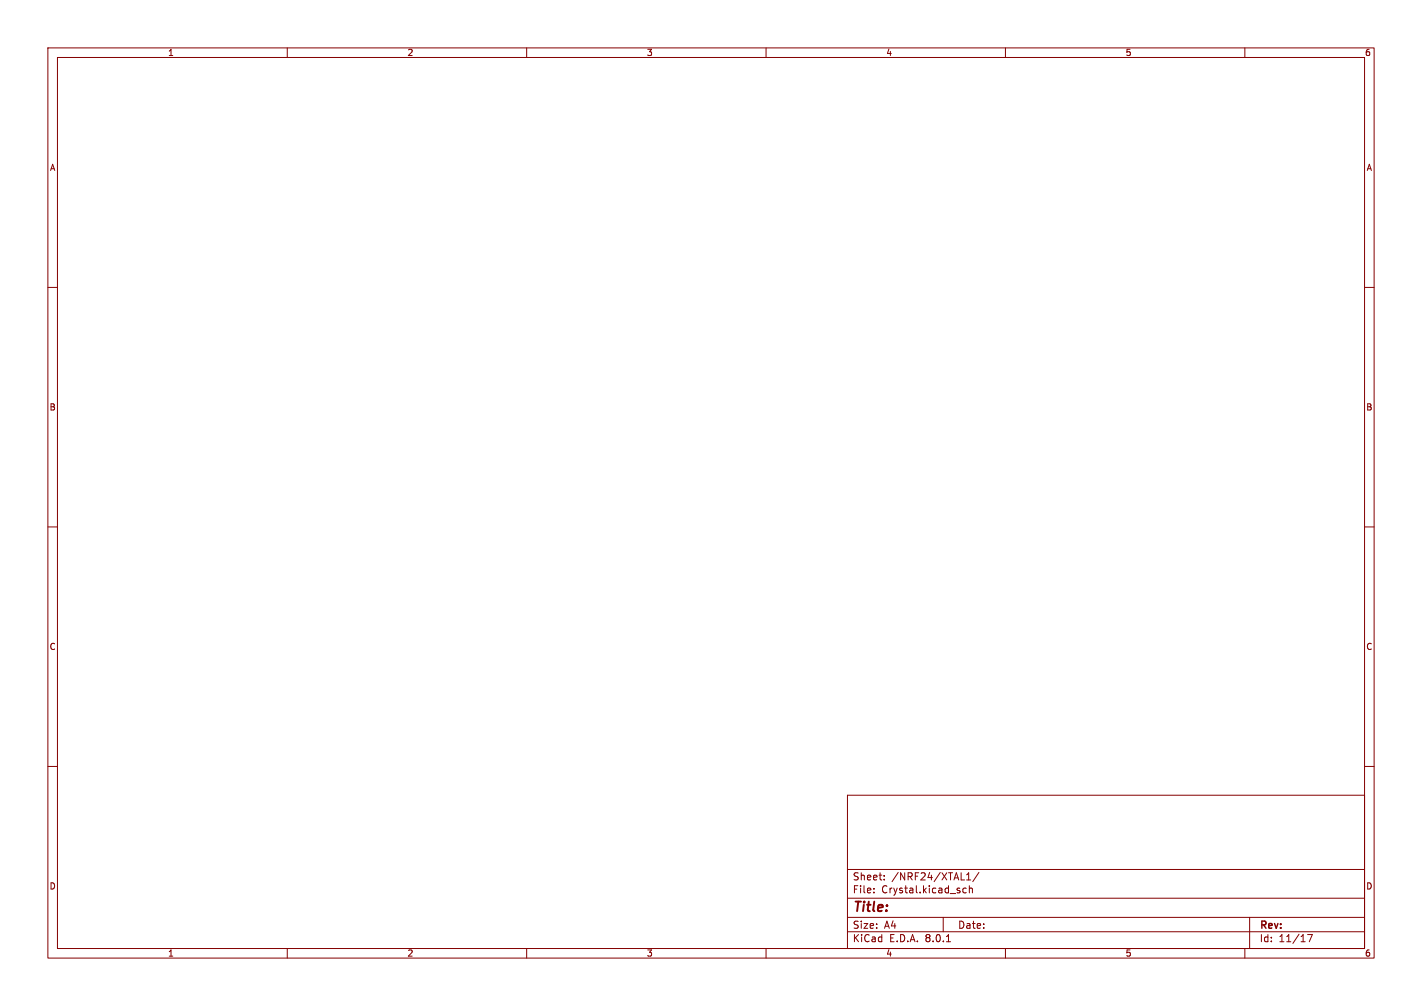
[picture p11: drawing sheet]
<svg xmlns="http://www.w3.org/2000/svg" width="297mm" height="210mm" viewBox="0 0 297 210" stroke-linecap="round" stroke-linejoin="round" font-family="sans-serif">
<g fill="none" stroke="#840000" stroke-width=".21">
<path d="M10 10h277v190h-277zM12 12h273v186h-273zM60 10v2M110 10v2M160 10v2M210 10v2M260 10v2M10 60h2M285 60h2M10 110h2M285 110h2M10 160h2"/>
<path d="M285 160h2M177 166h108v32h-108zM60 198v2M110 198v2M160 198v2M177 194.5h108M177 191.5h108M177 187.5h108M177 181.5h108M182.5 186.3v.1M182.5 185.5v.1M184.7 183.6v.1"/>
<path d="M184.7 182.8v.1M197 191.5v3M197.7 196.6h.8M201.8 185.5l-.4-.1-.3 .3 .1 .6h.6M201.9 183.7h.8M201.9 182.6l.4-.4v1.5M202.5 185.5l.2-.1 .3 .1 .1 .9M202.5 184.9v1.5M204.5 182.1l-1.3 2M210 198v2M260 198v2M261 191.5v6.5"/>
<path d="M273.1 195.1h1l-.6 1.5"/>
</g>
<text font-size="2.8" fill="#840000" x="178" y="190.9">Title:</text>
<g font-size="2.1" fill="#840000">
<text x="178" y="184">Sheet:</text>
<text x="186.2" y="184">/NRF24/XTAL1/</text>
<text x="178" y="186.7">File:</text>
<text x="184.1" y="186.7">Crystal.kicad_sch</text>
<text x="178" y="196.9">KiCad</text>
<text x="178" y="194.1">Size:</text>
<text x="184.7" y="194.1">A4</text>
<text x="185.7" y="196.9">E.D.A.</text>
<text x="193.3" y="196.9">8.0.1</text>
<text x="200" y="194.1">Date:</text>
<text x="263" y="194.3">Rev:</text>
<text x="263" y="196.9">Id:</text>
<text x="267.1" y="196.9">11/17</text>
</g>
<g font-size="1.8" fill="#840000">
<text x="35" y="11.9">1</text>
<text x="85" y="11.9">2</text>
<text x="135" y="11.9">3</text>
<text x="185" y="11.9">4</text>
<text x="235" y="11.9">5</text>
<text x="285" y="11.9">6</text>
<text x="10.3" y="35.9">A</text>
<text x="285.3" y="35.9">A</text>
<text x="10.3" y="85.9">B</text>
<text x="285.3" y="85.9">B</text>
<text x="10.3" y="135.9">C</text>
<text x="285.3" y="135.9">C</text>
<text x="10.3" y="185.9">D</text>
<text x="285.3" y="185.9">D</text>
<text x="35" y="199.9">1</text>
<text x="85" y="199.9">2</text>
<text x="135" y="199.9">3</text>
<text x="185" y="199.9">4</text>
<text x="235" y="199.9">5</text>
<text x="285" y="199.9">6</text>
</g>
</svg>
